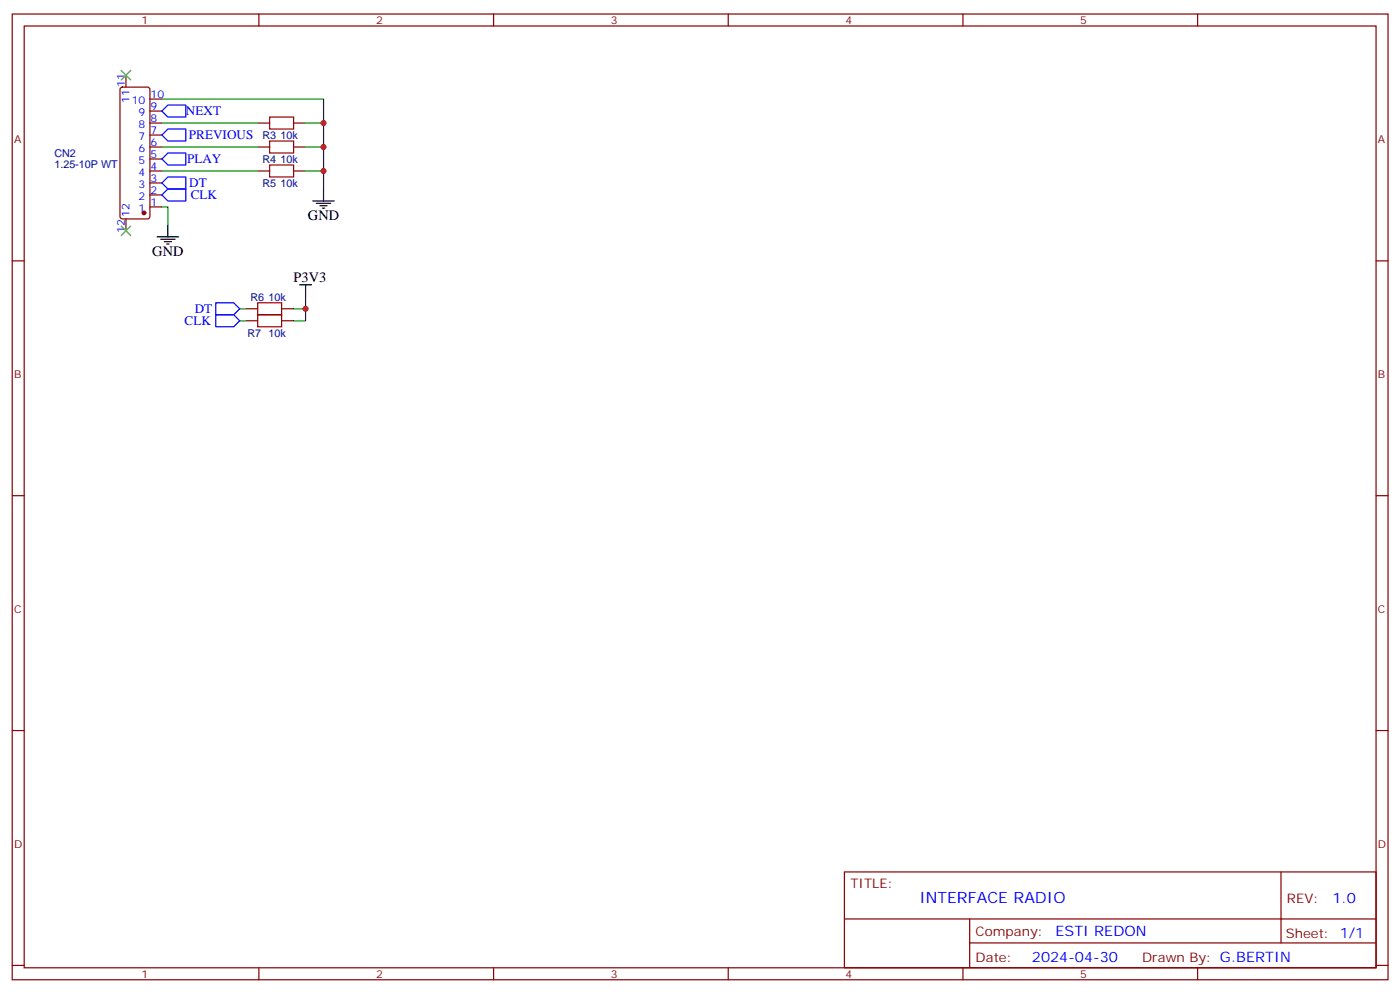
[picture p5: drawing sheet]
<svg xmlns="http://www.w3.org/2000/svg" width="412mm" height="292mm" viewBox="0 0 412 292" stroke-linecap="round" stroke-linejoin="round" font-family="sans-serif">
<path d="M79.4 34.5h7.1v3.5h-7.1zM79.4 41.5h7.1v3.5h-7.1zM79.4 48.6h7.1v3.5h-7.1zM75.9 92.7h7.1v3.5h-7.1zM75.9 89.1h7.1v3.6h-7.1z" fill="none" stroke="#a10000" stroke-width=".35"/>
<g fill="none" stroke="#870000" stroke-width=".35">
<path d="M3.6 4.1h405.3v284.4h-405.3zM7.1 7.7h398.3v277.2h-398.3zM76.3 4.1v3.6M145.4 4.1v3.6M214.6 4.1v3.6M283.7 4.1v3.6M352.8 4.1v3.6M35.6 25.9l.5-.3h7.4l.6 .5 .1 37.6-.3 .5-.4 .3h-7.4l-.5-.3-.3-.5v-37.3zM37.1 22.1v3.5M44.2 39.8h3.5M44.2 36.2h3.5M44.2 32.7h3.5"/>
<path d="M44.2 29.2h3.5M75.9 36.2h3.5M86.5 36.2h3.5M44.2 43.3h3.5M44.2 50.3h3.5M44.2 57.4h3.5M44.2 53.9h3.5M44.2 46.8h3.5M75.9 43.3h3.5M75.9 50.3h3.5M86.5 43.3h3.5M86.5 50.3h3.5"/>
<path d="M3.6 76.8h3.5M37.1 64.5v3.5M44.2 60.9h3.5M405.4 76.8h3.5M72.4 94.4h3.5M72.4 90.9h3.5M83 94.4h3.5M83 90.9h3.5M3.6 145.9h3.5M405.4 145.9h3.5M3.6 215.1h3.5M405.4 215.1h3.5"/>
<path d="M248.8 256.7h156.6v28.2h-156.6zM377.4 256.7v20.9M248.8 270.6h156.5M285.7 277.6h119.6M285.7 270.6v14.1M3.6 284.2h3.5M76.3 284.9v3.6M145.4 284.9v3.6M214.6 284.9v3.6M283.7 284.9v3.6M352.8 284.9v3.6M405.4 284.2h3.5"/>
</g>
<path d="M47.7 29.2h47.6v7M47.7 36.2h28.2M90 36.2h5.3v19.4M47.7 50.3h28.2M47.7 43.3h28.2M90 50.3h5.3M90 43.3h5.3M47.7 60.9h1.8v5.3M70.6 90.9h1.8M70.6 94.4h1.8M90 90.9v3.5h-3.5M90 87.4v3.5h-3.5" fill="none" stroke="#008700" stroke-width=".35"/>
<path d="M92.1 59.2h6.4M93.2 59.9h4.2M95.3 55.6v3.6M46.3 69.7h6.3M47.3 70.4h4.3M48.4 71.2h2.1M49.1 71.9h.7M49.5 66.2v3.5M94.3 60.6h2.1M95 61.3h.7M88.3 83.9h3.5M90 83.9v3.5" fill="none" stroke="#000" stroke-width=".35"/>
<circle cx="42.4" cy="62.7" r=".53" fill="#870000" stroke="#870000" stroke-width=".35"/>
<path d="M47.7 39.8l1.8-1.8h5.3v3.5h-5.3zM47.7 32.7l1.8-1.8h5.3v3.6h-5.3zM47.7 57.4l1.8-1.8h5.3v3.6h-5.3zM47.7 53.9l1.8-1.8h5.3v3.5h-5.3zM49.5 45h5.3v3.6h-5.3l-1.8-1.8zM63.6 92.7h5.3l1.7 1.7-1.7 1.8h-5.3zM63.6 89.1h5.3l1.7 1.8-1.7 1.8h-5.3z" fill="none" stroke="#00f" stroke-width=".35"/>
<path d="M35.7 20.7l2.8 2.8M38.5 20.7l-2.8 2.8M35.7 66.6l2.8 2.8M38.5 66.6l-2.8 2.8" fill="none" stroke="#3c3" stroke-width=".35"/>
<g fill="#c00">
<circle cx="90" cy="90.9" r=".88"/>
<circle cx="95.3" cy="50.3" r=".88"/>
<circle cx="95.3" cy="43.3" r=".88"/>
<circle cx="95.3" cy="36.2" r=".88"/>
</g>
<text font-size="4.6" fill="#00f" x="270.9" y="265.7">INTERFACE RADIO</text>
<g font-size="4.2">
<text x="90.7" y="64.8">GND</text>
<text x="44.9" y="75.4">GND</text>
<text x="86.5" y="83.1">P3V3</text>
</g>
<g font-size="4.2" fill="#00f">
<text x="392.6" y="266">1.0</text>
<text x="311" y="275.5">ESTI REDON</text>
<text x="304" y="283.3">2024-04-30</text>
</g>
<g font-size="3.9" fill="#00f">
<text x="54.8" y="34">NEXT</text>
<text x="55.7" y="41.1">PREVIOUS</text>
<text x="55.1" y="48.1">PLAY</text>
<text x="55.8" y="55.1">DT</text>
<text x="56.2" y="58.7">CLK</text>
<text x="54.4" y="95.7">CLK</text>
<text x="57.4" y="92.2">DT</text>
</g>
<g font-size="3.9" fill="#800">
<text x="250.5" y="261.3">TITLE:</text>
<text x="379.2" y="266">REV:</text>
<text x="287.5" y="275.5">Company:</text>
<text x="378.8" y="276.1">Sheet: 1/1</text>
<text x="287.5" y="283.2">Date:</text>
<text x="336.5" y="283.3">Drawn By: G.BERTIN</text>
</g>
<g font-size="3.2" fill="#800">
<text x="41.7" y="7.1">1</text>
<text x="110.8" y="7.1">2</text>
<text x="180" y="7.1">3</text>
<text x="249.1" y="7.1">4</text>
<text x="318.3" y="7.1">5</text>
<text x="4.1" y="42.2">A</text>
<text x="405.9" y="42.2">A</text>
<text x="4.1" y="111.4">B</text>
<text x="405.9" y="111.4">B</text>
<text x="4.1" y="180.5">C</text>
<text x="405.9" y="180.5">C</text>
<text x="4.1" y="249.7">D</text>
<text x="405.9" y="249.7">D</text>
<text x="41.7" y="287.9">1</text>
<text x="110.8" y="287.9">2</text>
<text x="180" y="287.9">3</text>
<text x="249.1" y="287.9">4</text>
<text x="318.3" y="287.9">5</text>
</g>
<g font-size="3.2" fill="#00f">
<text x="36.8" y="25.6" transform="rotate(-90 36.8 25.6)">11</text>
<text x="44.3" y="28.8">10</text>
<text x="38.2" y="30.4" transform="rotate(-90 38.2 30.4)">11</text>
<text x="38.8" y="30.6">10</text>
<text x="40.8" y="34.1">9</text>
<text x="44.3" y="35.9">8</text>
<text x="44.3" y="32.3">9</text>
<text x="40.8" y="41.2">7</text>
<text x="40.8" y="37.6">8</text>
<text x="44.3" y="39.4">7</text>
<text x="40.8" y="44.7">6</text>
<text x="44.3" y="46.5">5</text>
<text x="44.3" y="42.9">6</text>
<text x="40.8" y="51.8">4</text>
<text x="40.8" y="48.2">5</text>
<text x="44.3" y="53.5">3</text>
<text x="44.3" y="50">4</text>
<text x="40.8" y="58.8">2</text>
<text x="40.8" y="55.3">3</text>
<text x="44.3" y="57">2</text>
<text x="38.2" y="63.7" transform="rotate(-90 38.2 63.7)">12</text>
<text x="40.8" y="62.3">1</text>
<text x="44.3" y="60.6">1</text>
<text x="36.8" y="68.5" transform="rotate(-90 36.8 68.5)">12</text>
</g>
<g font-size="3.2" fill="#000080">
<text x="77.3" y="40.9">R3</text>
<text x="82.6" y="40.9">10k</text>
<text x="16" y="46.2">CN2</text>
<text x="77.3" y="48">R4</text>
<text x="82.6" y="48">10k</text>
<text x="16" y="49.4">1.25-10P WT</text>
<text x="77.3" y="55">R5</text>
<text x="82.6" y="55">10k</text>
<text x="73.8" y="88.5">R6</text>
<text x="79.1" y="88.5">10k</text>
<text x="72.9" y="99.1">R7</text>
<text x="79.1" y="99.1">10k</text>
</g>
</svg>
